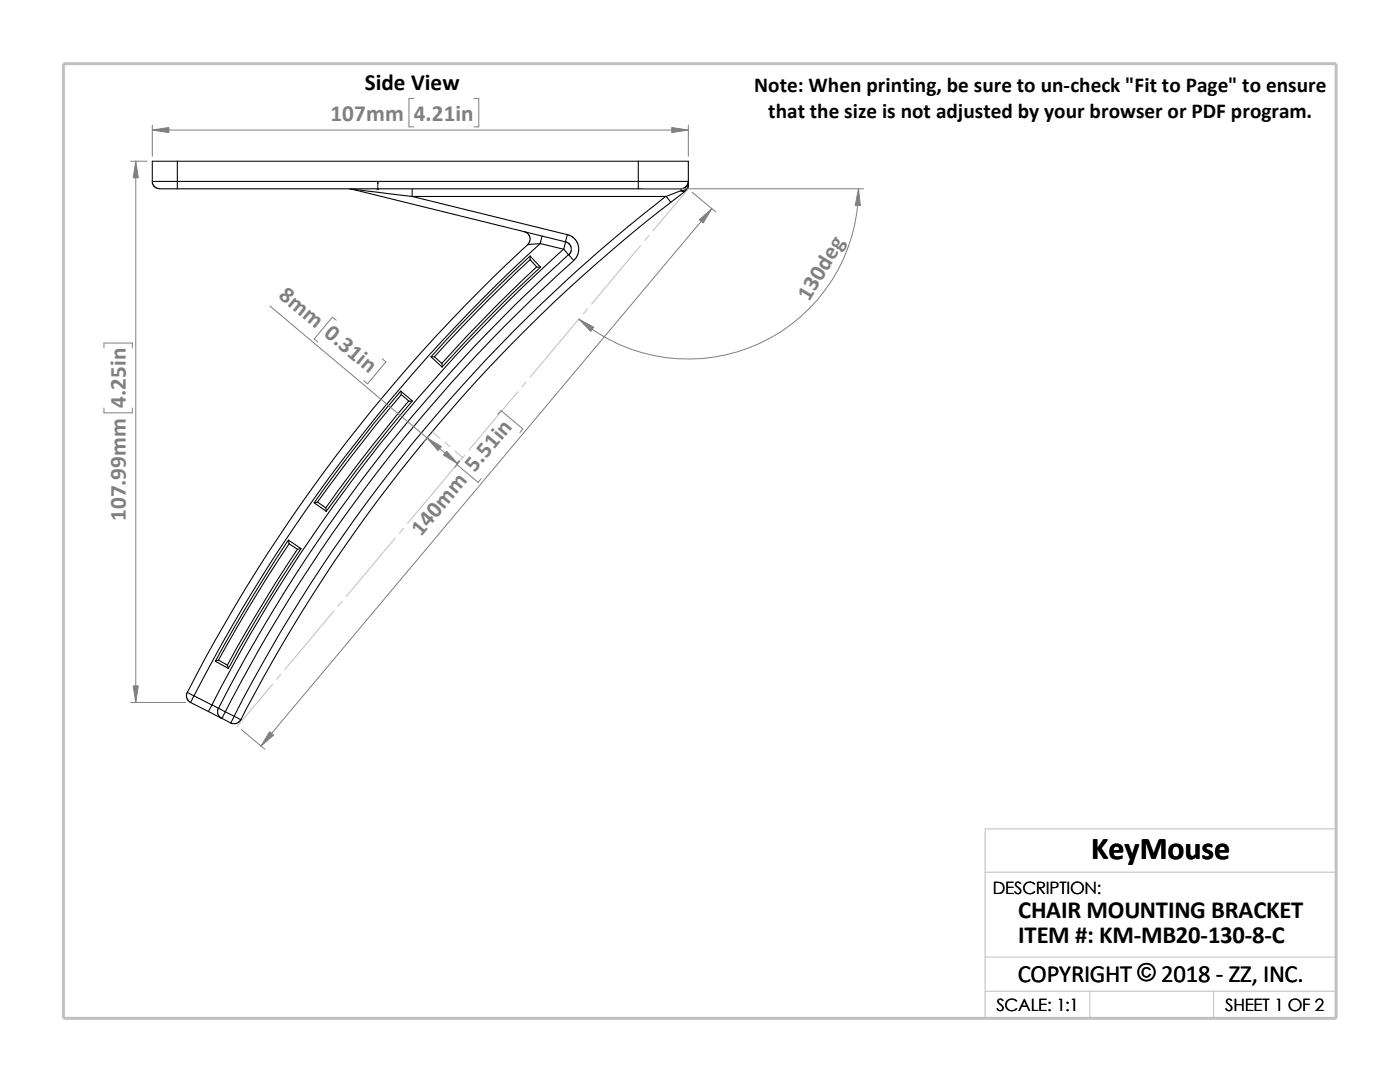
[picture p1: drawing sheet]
<svg xmlns="http://www.w3.org/2000/svg" width="279mm" height="216mm" viewBox="0 0 279 216" stroke-linecap="round" stroke-linejoin="round" font-family="sans-serif">
<g fill="none" stroke="#c0c0c0" stroke-width=".2">
<path d="M137.4 37.7l-7.1 8.4M127.8 49l-9.7 11.7M129.5 47l-.8 1M103.4 78.1l-9.8 11.7M105 76.2l-.8 1M115.6 63.5l-9.8 11.7M117.3 61.6l-.9 1M86.3 86.2l1.5 1.3M88.8 88.3l1 .9M90.8 90l1.6 1.3M91.1 92.8l-9.8 11.6M92.8 90.8l-.9 1"/>
<path d="M68.3 120l-.9 .9M78.9 107.4l-9.8 11.6M80.5 105.4l-.8 1M54.4 136.5l-7.1 8.4M56 134.6l-.8 1M66.6 121.9l-9.7 11.7M196.6 174h70.1M196.6 191h70.1M196.6 197.8h70.1M217.5 197.8v5.4M242.2 197.8v5.4M26.8 203.2h239.9v-37.8h-70.1v37.8"/>
</g>
<path d="M12.7 12.7h254v190.5h-254z" fill="none" stroke="#c0c0c0" stroke-width=".59"/>
<g fill="none" stroke="#000" stroke-width=".21">
<path d="M30.4 36.2h5M30.4 36.2v.3l.3 .6 .8 .5 3.9 .1M35.4 36.2v1.5M35.4 32.2h-5v4M35.4 36.2h92M35.4 32.2v4M35.4 32.2h92M35.4 37.7h92M69.7 37.7h.4M70.1 37.7l42.8 10.6M70.1 37.7l12.2 1.5M82.3 39.2h50.6"/>
<path d="M82.3 39.2l30.9 7.6M82.3 37.7v1.5M127.4 37.7h8.5M127.4 32.2v4M127.4 36.2v1.5M127.4 36.2h10M127.4 32.2h10v4M132.9 39.2a312 312 0 0 0-86.2 103.7M132.9 39.2l1 1.2M135.9 37.7v.4M135.9 38.1l-3 1.1M135.9 38.1l.4 .1 .5-.1"/>
<path d="M136.8 38.1l-2.9 2.3M137.4 36.2l-.4 .9-.4 .4-.7 .2M137.4 37a1.35 1.35 0 0 1-1.5 1.1M137.4 36.2v.8M137.4 37l-.2 .6-.4 .5M104.7 46.2l.8 .6 .3 .7-.1 .7-.4 .6M105.3 48.8a319.8 319.8 0 0 0-67.9 89.4M105.8 51.8l1.3 1.5h.8M105.8 51.1v.7M105.8 51.1l2.1 2.2M105.8 51.1a311 311 0 0 0-19.8 20.1M105.8 51.8l-2.9 2.7-8.3 8.3-7.9 8.4"/>
<path d="M107.1 53.3l-8.2 7.9-5.4 5.6-5.3 5.7M107.8 48.6a318.1 318.1 0 0 0-69.1 90.3M107.8 48.6l-2.5 .2M107.8 48.6l4.7 1.1M107.9 53.3a296.4 296.4 0 0 0-19.7 19.9M108.2 47.1l-.4 1.5M112.5 49.7a316.3 316.3 0 0 0-70.2 91M112.5 49.7l1 1.1M112.9 48.3h.3l.5 .5 .3 .6v.8l-.5 .6M112.9 48.3l-.4 1.4M113.2 46.8l-.3 1.5M113.2 46.8l.7 .2 .8 .6 .5 .7 .2 .8 .1 1.1-.2 .6-.3 .6-.5 .5"/>
<path d="M113.5 50.8a315.3 315.3 0 0 0-69.9 90.6M113.5 50.8l1 1.2a312 312 0 0 0-69.5 90M133.9 40.4a309.6 309.6 0 0 0-85.8 103.2M80 78a336.9 336.9 0 0 0-17.3 22.3M80.1 78.7l-.1-.6 2.3 1.9M80.1 78.7l1.5 1.4 .7-.1M80.1 78.7l-5 6.1-4.9 6.1-6.8 9.3M86 71.2h.7M86 71.2l2.2 2M86.7 71.2l1.5 1.3M88.2 72.5v.7M81.6 80l-9.6 11.9-7 9.4"/>
<path d="M82.3 80a304.4 304.4 0 0 0-17.2 22M57.6 107.8a317.6 317.6 0 0 0-14.6 24.2M57.6 107.8l.1 .7M57.6 107.8l2.5 1.7M57.7 108.5l-6.3 9.9-7.8 13.3M57.7 108.5l1.7 1.1M59.4 109.6l-4.2 6.3-4 6.7-5.8 10.1M60.1 109.5l-.7 .1M60.1 109.5a314.7 314.7 0 0 0-14.5 23.9M62.7 100.3l2.5 1.8-.2-.8M62.7 100.3l.7-.1 1.6 1.1M37.4 138.2l-.2 .4 .1 .6 .2 .5 .5 .5"/>
<path d="M37.4 138.2l1.3 .7M38.7 138.9l3.6 1.8M38.7 138.9l-.7 1.3M43 132l2.6 1.4-.2-.7M43 132l.6-.3 1.8 1M38 140.2l3.6 1.8M41.6 142l2.7 1.3M42.3 140.7l-.7 1.3M42.3 140.7l1.3 .7M43.6 141.4l-.2 .3v.6l.3 .7 .5 .3M43.6 141.4l1.4 .6M44.3 143.3l1.8 1"/>
<path d="M45 142l1.7 .9M45 142l-.7 1.3M46.7 142.9l-.6 1.4M46.7 142.9l1.4 .7M48.1 143.6l-.4 .5-.5 .3h-.8l-.3-.1"/>
</g>
<path d="M75.4 36.3l.1 .4h-.2z" fill="#00f" stroke="#00f" stroke-width=".2"/>
<path d="M75.3 37.7h.3M75.3 37.5l.3 .3M75.4 37.7h.1M75.4 36.3v1.5M75.5 37.5l-.3 .3" fill="none" stroke="#00f" stroke-width=".2"/>
<g fill="none" stroke="#808080" stroke-width=".2">
<path d="M82.6 19.6h-1v5.7h1M94.6 19.6h.9v5.7h-.9M26.1 32.2h3.3M27.1 32.2v108M30.4 26h107M30.4 25v6.2M128.4 37.7h43.9M137.4 25v6.2M138.1 38.4l4.7 3.9M171.3 37.7a34 34 0 0 1-19.6 30.7 34 34 0 0 1-36.1-4.7M142.1 41.6l-90 107.3M20.7 69.4v-.9h5.7v.9"/>
<path d="M53.9 61.1l37.5 31.4M67.1 63.9l-.8-.6-3.6 4.3 .7 .6M76.3 71.6l.7 .6-3.6 4.4-.8-.6M20.7 81.4v1h5.7v-1M85.6 87l-1 1.2M91.7 91.9l-.6 .7 4.3 3.7 .6-.8M91.7 92.1l-1 1.2M99.4 82.7l.6-.8 4.4 3.7-.6 .7M26.1 140.2h10.9M48.2 145.6l4.7 3.9"/>
</g>
<g fill="#808080" stroke="#808080" stroke-width=".2">
<path d="M139.6 43.9l2.5-2.3-1.8 2.9z"/>
<path d="M53.8 146l.8 .7-2.5 2.2z"/>
<path d="M89.2 90l2.2 2.5-2.9-1.7z"/>
<path d="M85.2 87.4l2.9 1.7-.7 .8z"/>
<path d="M115.6 63.7l2.9 1.6-.6 .8z"/>
<path d="M171.3 37.7l.4 3.3h-1z"/>
<path d="M30.4 26l3.3-.6v1.1z"/>
<path d="M134.1 25.4l3.3 .6-3.3 .5z"/>
<path d="M27.1 32.2l.5 3.3h-1z"/>
<path d="M26.6 136.9h1l-.5 3.3z"/>
</g>
<text font-size="6.4" x="217.8" y="171.4">KeyMouse</text>
<g font-size="4.9">
<text x="203.2" y="183.2">CHAIR MOUNTING BRACKET</text>
<text x="203.2" y="188.1">ITEM #: KM-MB20-130-8-C</text>
<text x="203.1" y="195.9">COPYRIGHT © 2018 - ZZ, INC.</text>
<text x="227" y="195.8">©</text>
</g>
<text font-size="4.6" x="72.8" y="18">Side View</text>
<g font-size="4.6" fill="#808080">
<text x="66" y="24.1">107mm</text>
<text x="82.6" y="24.1">4.21in</text>
<text x="55.4" y="59.3" transform="rotate(40 55.4 59.3)">8mm 0.31in</text>
<text x="161.5" y="60.3" transform="rotate(-59 161.5 60.3)">130deg</text>
<text x="25.1" y="81.4" transform="rotate(-90 25.1 81.4)">4.25in</text>
<text x="25.1" y="104" transform="rotate(-90 25.1 104)">107.99mm</text>
<text x="84" y="107.1" transform="rotate(-50 84 107.1)">140mm 5.51in</text>
</g>
<g font-size="4.2">
<text x="150.5" y="18.4">Note: When printing, be sure to un-check &quot;Fit to Page&quot; to ensure</text>
<text x="153.3" y="23.6">that the size is not adjusted by your browser or PDF program.</text>
</g>
<g font-size="3.4">
<text x="198.2" y="178.5">DESCRIPTION:</text>
<text x="198.8" y="201.7">SCALE: 1:1</text>
<text x="244.5" y="201.7">SHEET 1 OF 2</text>
</g>
</svg>
